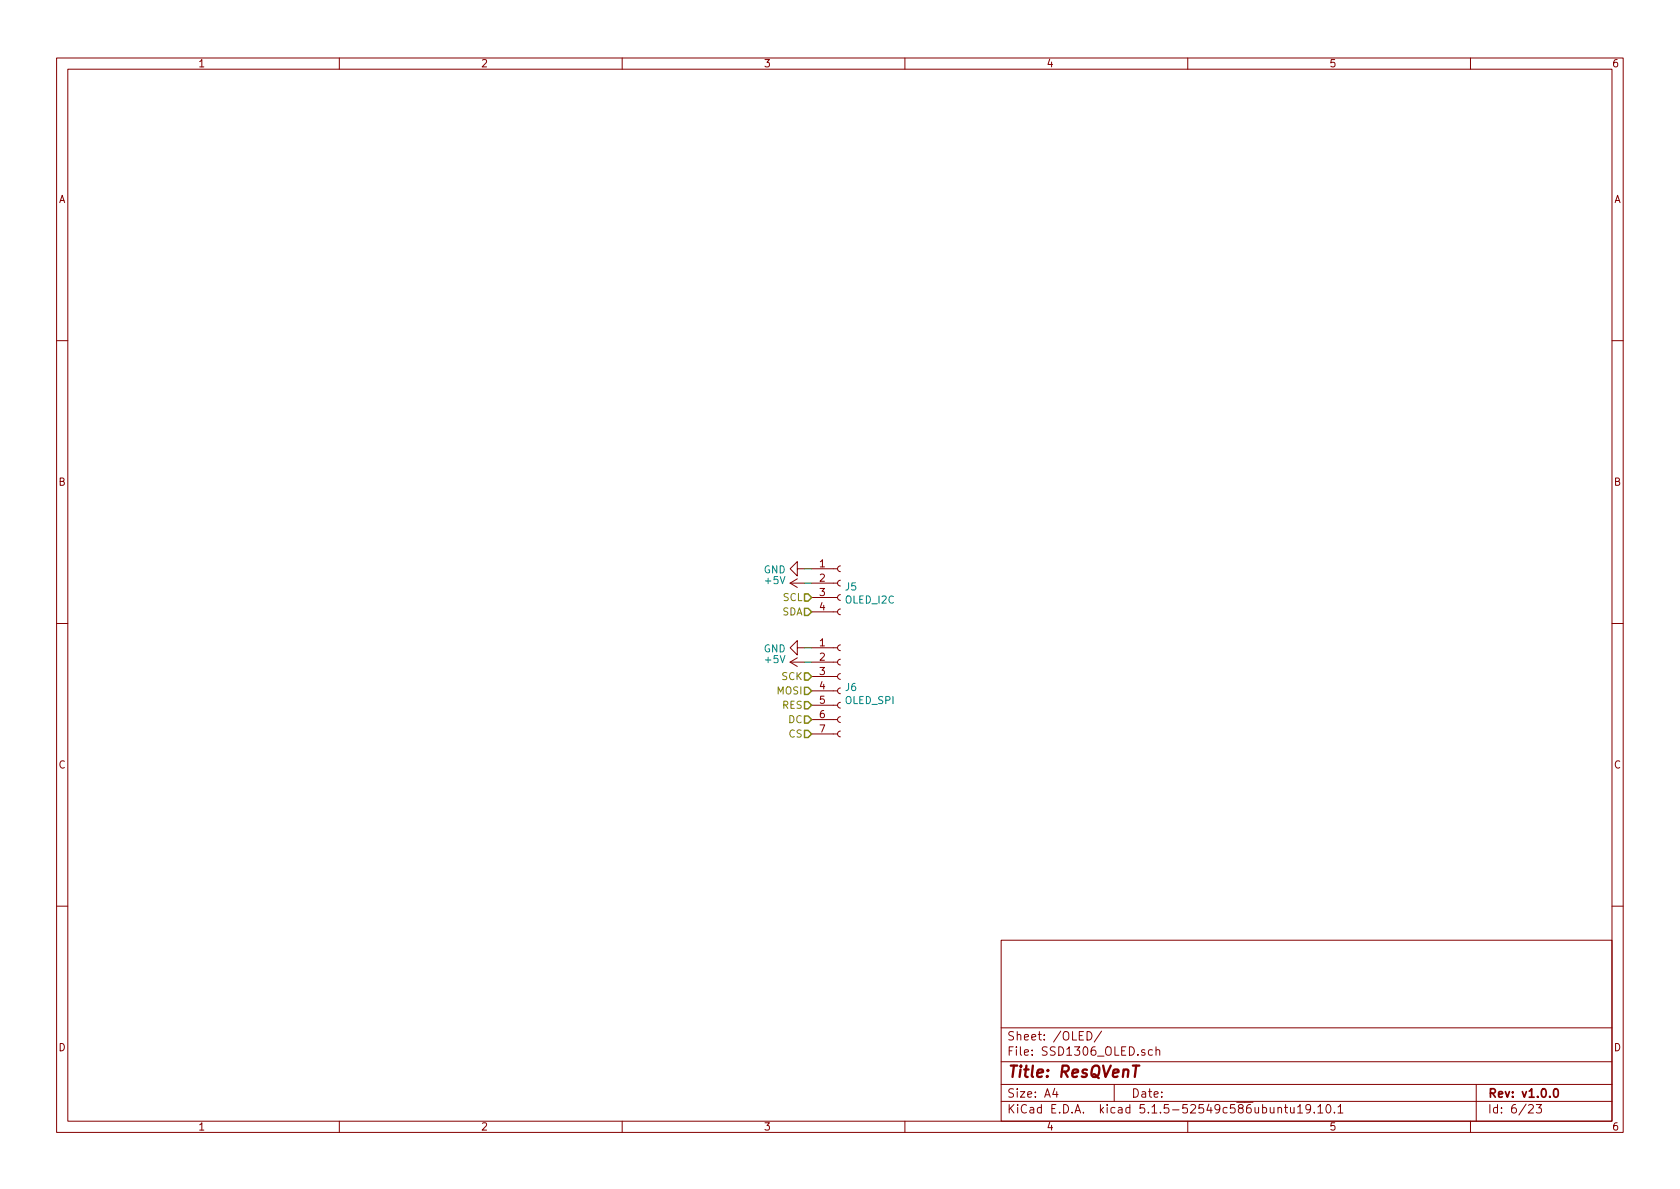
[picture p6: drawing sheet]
<svg xmlns="http://www.w3.org/2000/svg" width="297mm" height="210mm" viewBox="0 0 297 210" stroke-linecap="round" stroke-linejoin="round" font-family="sans-serif">
<g fill="none" stroke="#840000" stroke-width=".18">
<path d="M10 10.3h277v189.9h-277zM12 12.2h273v186.1h-273zM60 10.3v1.9M110 10.3v1.9M160 10.3v1.9M210 10.3v1.9M260 10.3v1.9M10 60.2h2M285 60.2h2M10 110.3h2M139.7 117.1l1.3 .8M139.7 117.1h2.5"/>
<path d="M139.7 103.1l1.3 .8M139.7 103.1h2.5M141 100.6v-1.3l-1.3 1.3 1.3 1.2v-1.2h1.2M141 114.5v-1.2l-1.3 1.2 1.3 1.3v-1.3h1.2M141 116.3l-1.3 .8M141 102.4l-1.3 .7M143.5 117.1h4.6M143.5 119.6h4.6M143.5 114.5h4.6M143.5 103.1h4.6M143.5 108.2h4.6M143.5 105.7h4.6"/>
<path d="M143.5 100.6h4.6M148.6 119.1l-.3 .1-.2 .4 .1 .3 .4 .2M148.6 116.6l-.3 .1-.2 .3 .1 .4 .4 .2M148.6 114l-.3 .1-.2 .4 .1 .4 .4 .2M148.6 107.7l-.3 .1-.2 .3 .1 .4 .4 .2M148.6 105.2l-.3 .1-.2 .3 .1 .4 .4 .2M148.6 102.6l-.3 .1-.2 .3 .1 .4 .4 .2M148.6 100.1l-.3 .1-.2 .3 .1 .4 .4 .2M285 110.3h2M143.5 129.8h4.6M143.5 127.2h4.6M143.5 124.7h4.6"/>
<path d="M143.5 122.2h4.6M148.6 129.3l-.3 .1-.2 .3 .1 .4 .4 .2M148.6 126.7l-.3 .1-.2 .4 .1 .4 .4 .2M148.6 124.2l-.3 .1-.2 .3 .1 .4 .4 .2M148.6 121.7l-.3 .1-.2 .3 .1 .4 .4 .2M10 160.2h2M177 166.3h108v32h-108zM285 160.2h2M60 198.3v1.9M110 198.3v1.9M160 198.3v1.9M177 194.8h108"/>
<path d="M177 191.8h108M177 187.8h108M177 181.8h108M186.5 192.5l-.4 1h1M186.8 193v1M192.2 182.4a.76 .76 0 0 1 .9 .8 .76 .76 0 0 1-.9 .7zM194.8 182.3l-1.3 2M197 191.8v3M203.8 185.7l-.5-.1-.3 .3 .2 .6h.6M204.4 185.7h.1a.37 .37 0 0 1 .6 .1v.8M204.4 185.1v1.5M210 198.3v1.9"/>
<path d="M226 196l.2-.2 .3 .1 .1 .9M227.1 195.8h.6M227.3 195.3v1.3l.4 .2M228.2 195.8v.9l.4 .1 .2-.1M228.8 195.8v1M229.4 195.8l.5-.5v1.5M229.4 196.8h.9M231.7 196l-.1 .2a.48 .48 0 0 1-.7-.1v-.6a.48 .48 0 0 1 .7-.1v.1a1.19 1.19 0 0 1-.2 1.2l-.4 .1M232.4 196.7v.1M233 195.8l.5-.5v1.5M233 196.8h.9M234.6 195.4l.2-.1a.8 .8 0 0 1 .5 .8 .8 .8 0 0 1-.5 .7 1 1 0 0 1-.2-1.4z"/>
<path d="M235.9 196.7v.1M236.6 195.8l.4-.5v1.5M236.6 196.8h.8M260 198.3v1.9M261 191.8v6.5M270.3 195.5l.2-.2h.3l.3 .5-.9 1h.9M271.6 195.3h.9l-.4 .6 .4 .1v.7l-.2 .1-.7-.1"/>
</g>
<path d="M274.9 192.6l.3-.1a.94 .94 0 0 1 0 1.5h-.2a1 1 0 0 1-.1-1.4z" fill="none" stroke="#840000" stroke-width=".3"/>
<path d="M200.3 188.4h1.1" fill="none" stroke="#840000" stroke-width=".41"/>
<path d="M142.2 103.1h1.3M142.2 100.6h1.3M142.2 117.1h1.3M142.2 114.5h1.3" fill="none" stroke="#008400" stroke-width=".18"/>
<path d="M142.2 107.6h.7l.6 .6-.6 .6h-.7zM142.2 105h.7l.6 .7-.6 .6h-.7zM142.2 119h.7l.6 .6-.6 .7h-.7zM142.2 121.5h.7l.6 .7-.6 .6h-.7zM142.2 126.6h.7l.6 .6-.6 .7h-.7zM142.2 129.2h.7l.6 .6-.6 .6h-.7zM142.2 124.1h.7l.6 .6-.6 .6h-.7z" fill="none" stroke="#848400" stroke-width=".25"/>
<text font-size="2.8" fill="#840000" x="178" y="190.5">Title: ResQVenT</text>
<g font-size="2.1" fill="#840000">
<text x="178" y="184">Sheet: /OLED/</text>
<text x="178" y="186.7">File: SSD1306_OLED.sch</text>
<text x="178" y="196.9">KiCad E.D.A. kicad 5.1.5-52549c586ubuntu19.10.1</text>
<text x="178" y="194.1">Size: A4</text>
<text x="200" y="194.1">Date:</text>
<text x="263" y="194.1">Rev: v1.0.0</text>
<text x="263" y="196.9">Id: 6/23</text>
</g>
<g font-size="1.8" fill="#840000">
<text x="35" y="11.9">1</text>
<text x="85" y="11.9">2</text>
<text x="135" y="11.9">3</text>
<text x="185" y="11.9">4</text>
<text x="235" y="11.9">5</text>
<text x="285" y="11.9">6</text>
<text x="10.4" y="35.9">A</text>
<text x="285.4" y="35.9">A</text>
<text x="10.4" y="85.9">B</text>
<text x="285.4" y="85.9">B</text>
<text x="144.9" y="100.3">1</text>
<text x="144.9" y="102.9">2</text>
<text x="144.9" y="105.4">3</text>
<text x="144.9" y="107.9">4</text>
<text x="144.9" y="114.3">1</text>
<text x="144.9" y="116.8">2</text>
<text x="144.9" y="119.4">3</text>
<text x="144.9" y="121.9">4</text>
<text x="144.9" y="124.5">5</text>
<text x="144.9" y="127">6</text>
<text x="144.9" y="129.5">7</text>
<text x="10.4" y="135.9">C</text>
<text x="285.4" y="135.9">C</text>
<text x="10.4" y="185.9">D</text>
<text x="285.4" y="185.9">D</text>
<text x="35" y="199.9">1</text>
<text x="85" y="199.9">2</text>
<text x="135" y="199.9">3</text>
<text x="185" y="199.9">4</text>
<text x="235" y="199.9">5</text>
<text x="285" y="199.9">6</text>
</g>
<g font-size="1.8" fill="#008484">
<text x="135" y="101.4">GND</text>
<text x="135.4" y="103.3">+5V</text>
<text x="149.5" y="106.7">OLED_I2C</text>
<text x="149.5" y="104.4">J5</text>
<text x="135" y="115.4">GND</text>
<text x="135.4" y="117.3">+5V</text>
<text x="149.4" y="124.5">OLED_SPI</text>
<text x="149.5" y="122.2">J6</text>
</g>
<g font-size="1.8" fill="#848400">
<text x="138.5" y="106.3">SCL</text>
<text x="138.3" y="108.8">SDA</text>
<text x="137.5" y="122.8">MOSI</text>
<text x="138.3" y="120.3">SCK</text>
<text x="138.4" y="125.3">RES</text>
<text x="139.4" y="127.9">DC</text>
<text x="139.5" y="130.4">CS</text>
</g>
</svg>
